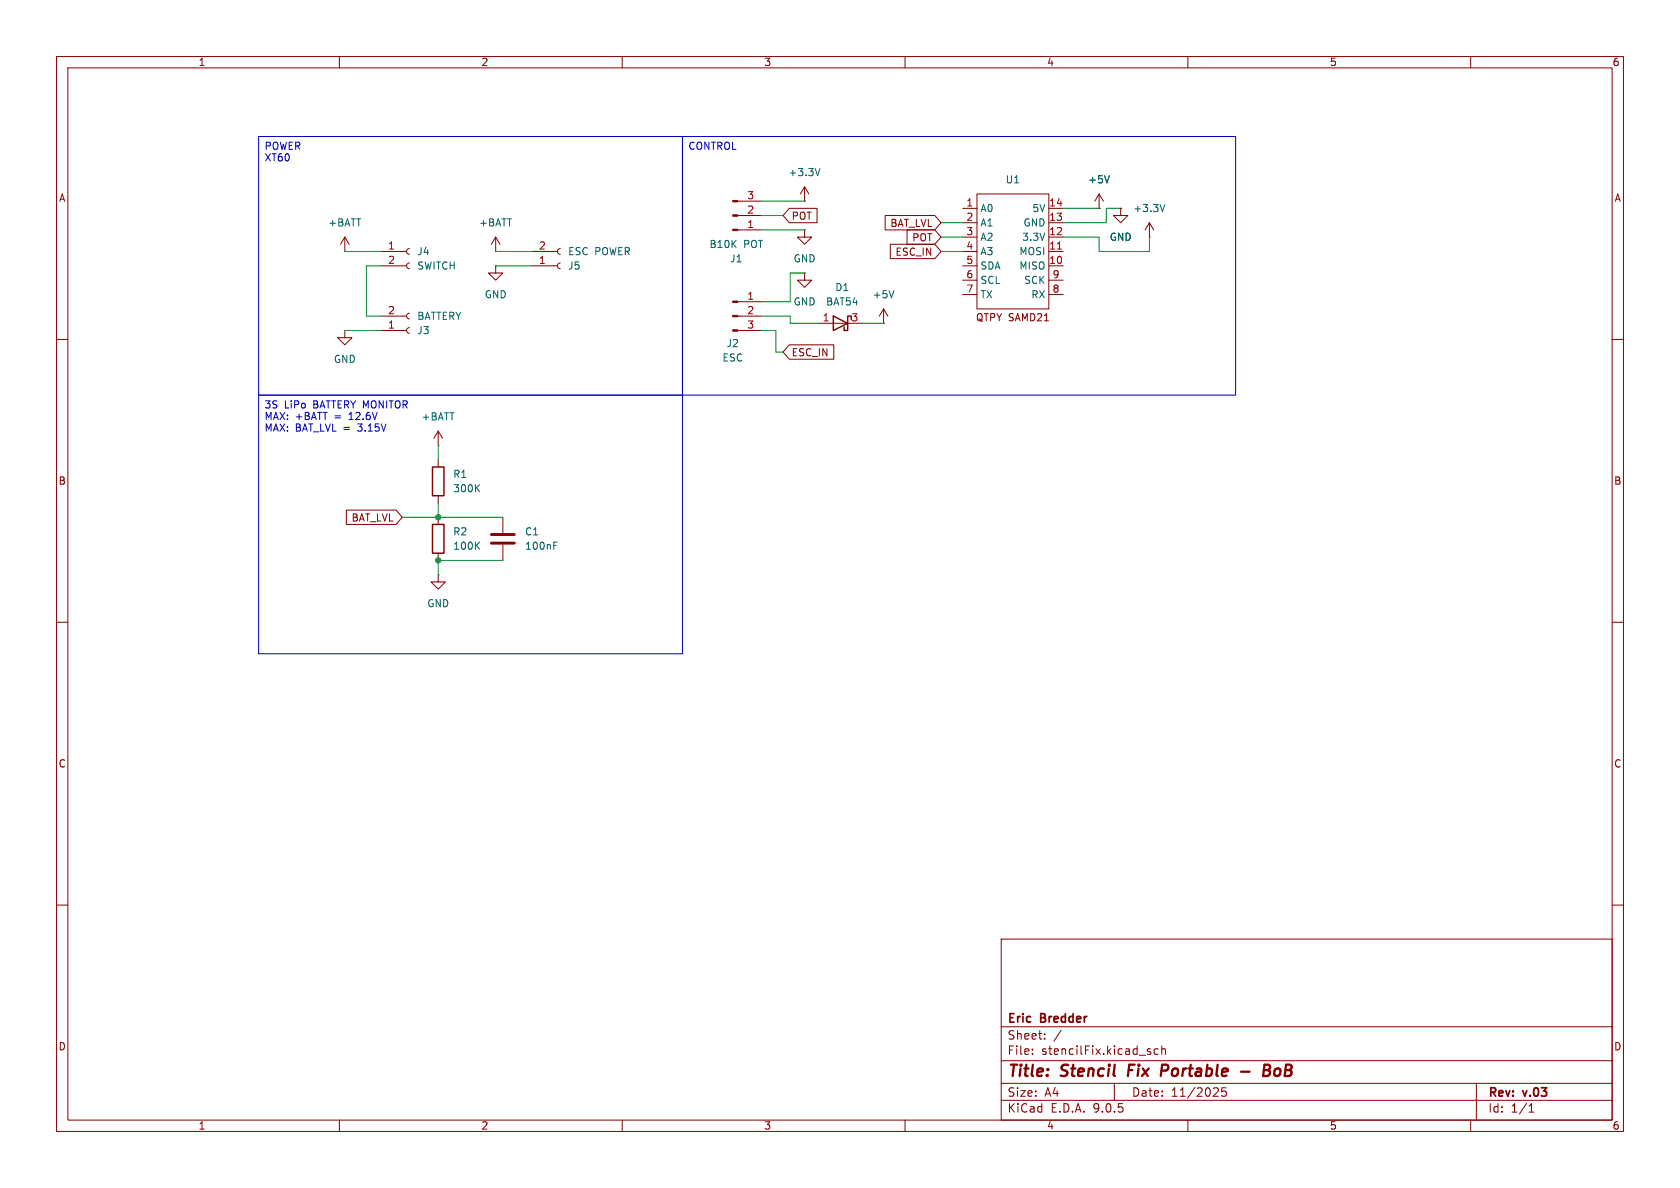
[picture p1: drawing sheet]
<svg xmlns="http://www.w3.org/2000/svg" width="297mm" height="210mm" viewBox="0 0 297 210" stroke-linecap="round" stroke-linejoin="round" font-family="sans-serif">
<g fill="none" stroke="#840000" stroke-width=".18">
<path d="M10 10h277v190h-277zM12 12h273v186h-273zM60 10v2M110 10v2M160 10v2M210 10v2M260 10v2M130.4 38.1h4.2M130.4 35.6h4.2M139.5 36.8h4.9v2.6h-4.9l-1.1-1.3zM142.2 35.6h.1M142.2 33l-.7 1.3"/>
<path d="M142.2 33l.8 1.3M142.2 33v2.6M156.5 38.1h8.8l1.1 1.3-1.1 1.2h-8.8zM170.2 36.8h2.5M170.2 39.4h2.5M172.7 34.3h12.7v20.3h-12.7zM185.4 36.8h2.6M185.4 39.4h2.6M194.3 36.8h.1M194.3 34.3l-.8 1.3M194.3 34.3l.8 1.3M194.3 34.3v2.5"/>
<path d="M198.1 36.8v1.3h1.3l-1.3 1.3-1.3-1.3h1.3M198.1 36.8h.1M203.2 39.4l-.8 1.2M203.2 39.4l.8 1.2M203.2 39.4v2.5M61 58.4v1.3h1.2l-1.2 1.3-1.3-1.3h1.3M61 58.4h.1M61 44.5h.1M61 41.9l-.8 1.3M61 41.9l.7 1.3M61 41.9v2.6M67.3 55.9h4.6"/>
<path d="M67.3 58.4h4.6M67.3 44.5h4.6M67.3 47h4.6M72.4 57.9l-.4 .2-.1 .3 .1 .4 .4 .1M72.4 55.4l-.4 .1-.1 .4 .1 .3 .4 .2M72.4 43.9l-.4 .2-.1 .4 .1 .3 .4 .2M72.4 46.5l-.4 .1-.1 .4 .1 .3 .4 .2M87.6 47v1.3h1.3l-1.3 1.2-1.2-1.2h1.2M87.6 47h.1M87.6 44.5h.1M87.6 41.9l-.7 1.3M87.6 41.9l.8 1.3"/>
<path d="M87.6 41.9v2.6M94 44.5h4.6M94 47h4.6M99.1 46.5l-.4 .1-.1 .4 .1 .3 .4 .2M99.1 43.9l-.4 .2-.1 .4 .1 .3 .4 .2M130.4 53.3h4.2M130.4 55.9h4.2M130.4 58.4h4.2M130.4 40.6h4.2M142.2 48.3v1.2h1.3l-1.3 1.3-1.2-1.3h1.2M142.2 48.3h.1M142.2 40.6v1.3h1.3l-1.3 1.3-1.2-1.3h1.2"/>
<path d="M142.2 40.6h.1M144.8 57.2h7.6M156.2 57.2h.1M156.2 54.6l-.8 1.3M156.2 54.6l.8 1.3M156.2 54.6v2.6M157.4 43.2h7.9l1.1 1.3-1.1 1.2h-7.9zM160.4 40.6h4.9l1.1 1.3-1.1 1.3h-4.9zM170.2 41.9h2.5M170.2 44.5h2.5M170.2 47h2.5M170.2 49.5h2.5"/>
<path d="M170.2 52.1h2.5M185.4 41.9h2.6M185.4 44.5h2.6M185.4 47h2.6M185.4 49.5h2.6M185.4 52.1h2.6M203.2 41.9h.1M10 60h2M77.5 78.7h.1M77.5 76.2v2.5M77.5 76.2l-.8 1.3M77.5 76.2l.7 1.3"/>
<path d="M139.5 61h7.9v2.5h-7.9l-1.1-1.3zM285 60h2M61.2 90.2h8.8l1.1 1.2-1.1 1.3h-8.8zM77.5 81.3v1.3M77.5 87.6v1.3M77.5 91.4v1.3M77.5 97.8v1.3M88.9 91.4v2.8M88.9 96.3v2.8M10 110h2M77.5 101.6v1.3h1.2l-1.2 1.2-1.3-1.2h1.3M77.5 101.6h.1"/>
<path d="M285 110h2M10 160h2M177 166h108v32h-108zM285 160h2M60 198v2M110 198v2M160 198v2M177 194.5h108M177 191.5h108M177 187.5h108M177 181.5h108M182.5 186.3v.1"/>
<path d="M182.5 185.5v.1M184.7 183.6v.1M184.7 182.8v.1M187.6 182.1l-1.3 2M197 191.5v3M203.2 185.9l.3 .2-.3 .3M203.2 185.4l.2 .1M204.7 185.5l-.4-.1-.3 .3v.4l.2 .2h.5M205.4 185.5l.2-.1 .4 .1v.9M205.4 184.9v1.5M210 198v2M215.1 192.3l.3 .3-.1 .3-.8 .9h.9"/>
<path d="M216.7 192.3h-.7v.7l.2-.1h.5l.1 .3-.1 .5-.2 .1-.5-.1M260 198v2M261 191.5v6.5M270.3 196.6h.9M270.3 195.5l.4-.4v1.5"/>
</g>
<path d="M199.6 188.2l-.2 2M205.5 188.2h.7M206.3 189.2l-1 .1M219.4 189.4h1.5M223.4 189.2h.7M223.6 188.2h.6a.49 .49 0 0 1 .4 .5 .49 .49 0 0 1-.5 .5l.3 .1a.58 .58 0 0 1-.3 .9h-.8zM226 188.9a.62 .62 0 0 0-.7 .4v.7l.3 .2h.3" fill="none" stroke="#840000" stroke-width=".4"/>
<path d="M147.3 55.9l2.6 1.3-2.6 1.2zM150.5 56.5v-.6h-.6v2.5h-.7v-.6M76.5 92.7h2v5.1h-2zM76.5 82.6h2v5h-2z" fill="none" stroke="#840000" stroke-width=".25"/>
<g fill="#840000" stroke="#840000" stroke-width=".18">
<path d="M129.5 53.2h.9v.3h-.9z"/>
<path d="M129.5 55.8h.9v.2h-.9z"/>
<path d="M129.5 58.3h.9v.2h-.9z"/>
<path d="M129.5 40.5h.9v.3h-.9z"/>
<path d="M129.5 38h.9v.2h-.9z"/>
<path d="M129.5 35.4h.9v.3h-.9z"/>
</g>
<path d="M145 29.8l-.5 1.3M196.1 31.1l-.4 1.2M205.9 36.1l-.4 1.3M158 51.4l-.4 1.2M84.2 96.4l.6 .7M84.2 86.2l.6 .7M84.8 95.8l-.7 .8M84.8 85.7l-.7 .7M97.9 96.4h.4M97.9 95.8h.6" fill="none" stroke="#006464" stroke-width=".18"/>
<path d="M186.9 44h.8" fill="none" stroke="#a90000" stroke-width=".18"/>
<path d="M86.9 94.5h4M86.9 96h4" fill="none" stroke="#840000" stroke-width=".51"/>
<g fill="none" stroke="#009600" stroke-width=".18">
<path d="M134.6 38.1h3.8M134.6 35.6h7.6M166.4 39.4h3.8M188 36.8h6.3M198.1 36.8h-2.5v2.6h-7.6M61 58.4h6.3M61 44.5h6.3M67.3 47h-2.5v8.9h2.5M87.6 44.5h6.4M87.6 47h6.4M134.6 58.4h2.6v3.8h1.2M134.6 55.9h5.1v1.3h5.1"/>
<path d="M134.6 40.6h7.6M142.2 48.3h-2.5v5h-5.1M152.4 57.2h3.8M166.4 41.9h3.8M166.4 44.5h3.8M188 41.9h6.3v2.6h8.9v-2.6M77.5 78.7v2.6M71.1 91.4h17.8M77.5 88.9v2.5M88.9 99.1h-11.4v2.5"/>
</g>
<path d="M45.7 24.1h74.9v45.8h-74.9zM120.6 24.1h97.8v45.8h-97.8zM45.7 69.9h74.9v45.7h-74.9z" fill="none" stroke="#0000c2" stroke-width=".18"/>
<g fill="#009600" stroke="#009600" stroke-width=".18">
<circle cx="77.5" cy="99.1" r=".46"/>
<circle cx="77.5" cy="91.4" r=".46"/>
</g>
<g font-size="2.8" fill="#840000">
<text x="178" y="190.9">Title:</text>
<text x="187.7" y="190.9">Stencil</text>
<text x="200.3" y="190.9">Fix</text>
<text x="206.9" y="190.9">Portable</text>
<text x="226.6" y="190.9">BoB</text>
</g>
<g font-size="2.1" fill="#840000">
<text x="178" y="184">Sheet:</text>
<text x="178" y="181.2">Eric</text>
<text x="184" y="181.2">Bredder</text>
<text x="178" y="186.7">File:</text>
<text x="184.1" y="186.7">stencilFix.kicad_sch</text>
<text x="178" y="196.9">KiCad</text>
<text x="178" y="194.1">Size:</text>
<text x="184.7" y="194.1">A4</text>
<text x="185.7" y="196.9">E.D.A.</text>
<text x="193.3" y="196.9">9.0.5</text>
<text x="200" y="194.1">Date:</text>
<text x="207" y="194.1">11/2025</text>
<text x="263" y="194.3">Rev:</text>
<text x="263" y="196.9">Id:</text>
<text x="267.1" y="196.9">1/1</text>
<text x="269.4" y="194.3">v.03</text>
</g>
<g font-size="1.8" fill="#840000">
<text x="35" y="11.9">1</text>
<text x="85" y="11.9">2</text>
<text x="135" y="11.9">3</text>
<text x="185" y="11.9">4</text>
<text x="235" y="11.9">5</text>
<text x="285" y="11.9">6</text>
<text x="10.3" y="35.9">A</text>
<text x="285.3" y="35.9">A</text>
<text x="139.9" y="39.1">POT</text>
<text x="157.3" y="40.3">BAT_LVL</text>
<text x="158.2" y="45.4">ESC_IN</text>
<text x="161.2" y="42.9">POT</text>
<text x="172.4" y="57">QTPY SAMD21</text>
<text x="139.9" y="63.2">ESC_IN</text>
<text x="10.3" y="85.9">B</text>
<text x="285.3" y="85.9">B</text>
<text x="62" y="92.4">BAT_LVL</text>
<text x="10.3" y="135.9">C</text>
<text x="285.3" y="135.9">C</text>
<text x="10.3" y="185.9">D</text>
<text x="285.3" y="185.9">D</text>
<text x="35" y="199.9">1</text>
<text x="85" y="199.9">2</text>
<text x="135" y="199.9">3</text>
<text x="185" y="199.9">4</text>
<text x="235" y="199.9">5</text>
<text x="285" y="199.9">6</text>
</g>
<g font-size="1.8" fill="#0000c2">
<text x="46.7" y="26.8">POWER</text>
<text x="46.7" y="28.9">XT60</text>
<text x="121.6" y="26.8">CONTROL</text>
<text x="46.7" y="72.5">3S</text>
<text x="46.7" y="74.6">MAX: +BATT</text>
<text x="46.7" y="76.6">MAX: BAT_LVL =</text>
<text x="50.3" y="72.5">LiPo</text>
<text x="55.5" y="72.5">BATTERY MONITOR</text>
<text x="59.2" y="74.6">=</text>
<text x="62" y="74.6">12.6V</text>
<text x="63.6" y="76.6">3.15V</text>
</g>
<g font-size="1.8" fill="#a90000">
<text x="132" y="35.3">3</text>
<text x="132" y="40.4">1</text>
<text x="132" y="37.8">2</text>
<text x="170.7" y="36.6">1</text>
<text x="170.7" y="39.1">2</text>
<text x="170.7" y="41.7">3</text>
<text x="185.4" y="36.6">14</text>
<text x="185.4" y="39.1">13</text>
<text x="185.4" y="41.7">12</text>
<text x="68.5" y="44.2">1</text>
<text x="68.5" y="46.7">2</text>
<text x="95.2" y="46.7">1</text>
<text x="95.2" y="44.2">2</text>
<text x="170.7" y="44.2">4</text>
<text x="170.7" y="46.7">5</text>
<text x="185.4" y="44.2">11</text>
<text x="185.4" y="46.7">10</text>
<text x="132" y="53.1">1</text>
<text x="170.7" y="49.3">6</text>
<text x="170.7" y="51.8">7</text>
<text x="186" y="49.3">9</text>
<text x="186" y="51.8">8</text>
<text x="68.5" y="58.2">1</text>
<text x="68.5" y="55.6">2</text>
<text x="132" y="55.6">2</text>
<text x="132" y="58.2">3</text>
<text x="145.3" y="56.9">1</text>
<text x="150.4" y="56.9">3</text>
</g>
<g font-size="1.8" fill="#006464">
<text x="139.3" y="31.3">+3.3V</text>
<text x="177.7" y="32.6">U1</text>
<text x="192.3" y="32.6">+5V</text>
<text x="57.9" y="40.2">+BATT</text>
<text x="84.6" y="40.2">+BATT</text>
<text x="173.2" y="37.7">A0</text>
<text x="173.2" y="40.2">A1</text>
<text x="180.8" y="40.2">GND</text>
<text x="182.4" y="37.7">5V</text>
<text x="200.3" y="37.7">+3.3V</text>
<text x="73.7" y="45.3">J4</text>
<text x="73.7" y="47.9">SWITCH</text>
<text x="100.3" y="47.9">J5</text>
<text x="100.3" y="45.3">ESC POWER</text>
<text x="125.3" y="44">B10K</text>
<text x="129" y="46.6">J1</text>
<text x="131.5" y="44">POT</text>
<text x="140.2" y="46.6">GND</text>
<text x="173.2" y="42.8">A2</text>
<text x="173.2" y="45.3">A3</text>
<text x="173.2" y="47.9">SDA</text>
<text x="180.1" y="45.3">MOSI</text>
<text x="180.1" y="47.9">MISO</text>
<text x="180.6" y="42.8">3.3V</text>
<text x="196.1" y="42.8">GND</text>
<text x="85.6" y="52.9">GND</text>
<text x="147.6" y="51.7">D1</text>
<text x="154.2" y="52.9">+5V</text>
<text x="173.2" y="50.4">SCL</text>
<text x="173.2" y="52.9">TX</text>
<text x="181" y="50.4">SCK</text>
<text x="182.2" y="52.9">RX</text>
<text x="73.7" y="59.3">J3</text>
<text x="73.7" y="56.7">BATTERY</text>
<text x="140.2" y="54.2">GND</text>
<text x="145.9" y="54.2">BAT54</text>
<text x="58.9" y="64.4">GND</text>
<text x="127.6" y="64.1">ESC</text>
<text x="128.3" y="61.6">J2</text>
<text x="74.4" y="74.5">+BATT</text>
<text x="80" y="84.7">R1</text>
<text x="80" y="87.2">300K</text>
<text x="80" y="94.8">R2</text>
<text x="92.7" y="94.8">C1</text>
<text x="80" y="97.4">100K</text>
<text x="92.7" y="97.4">100nF</text>
<text x="75.4" y="107.5">GND</text>
</g>
</svg>
